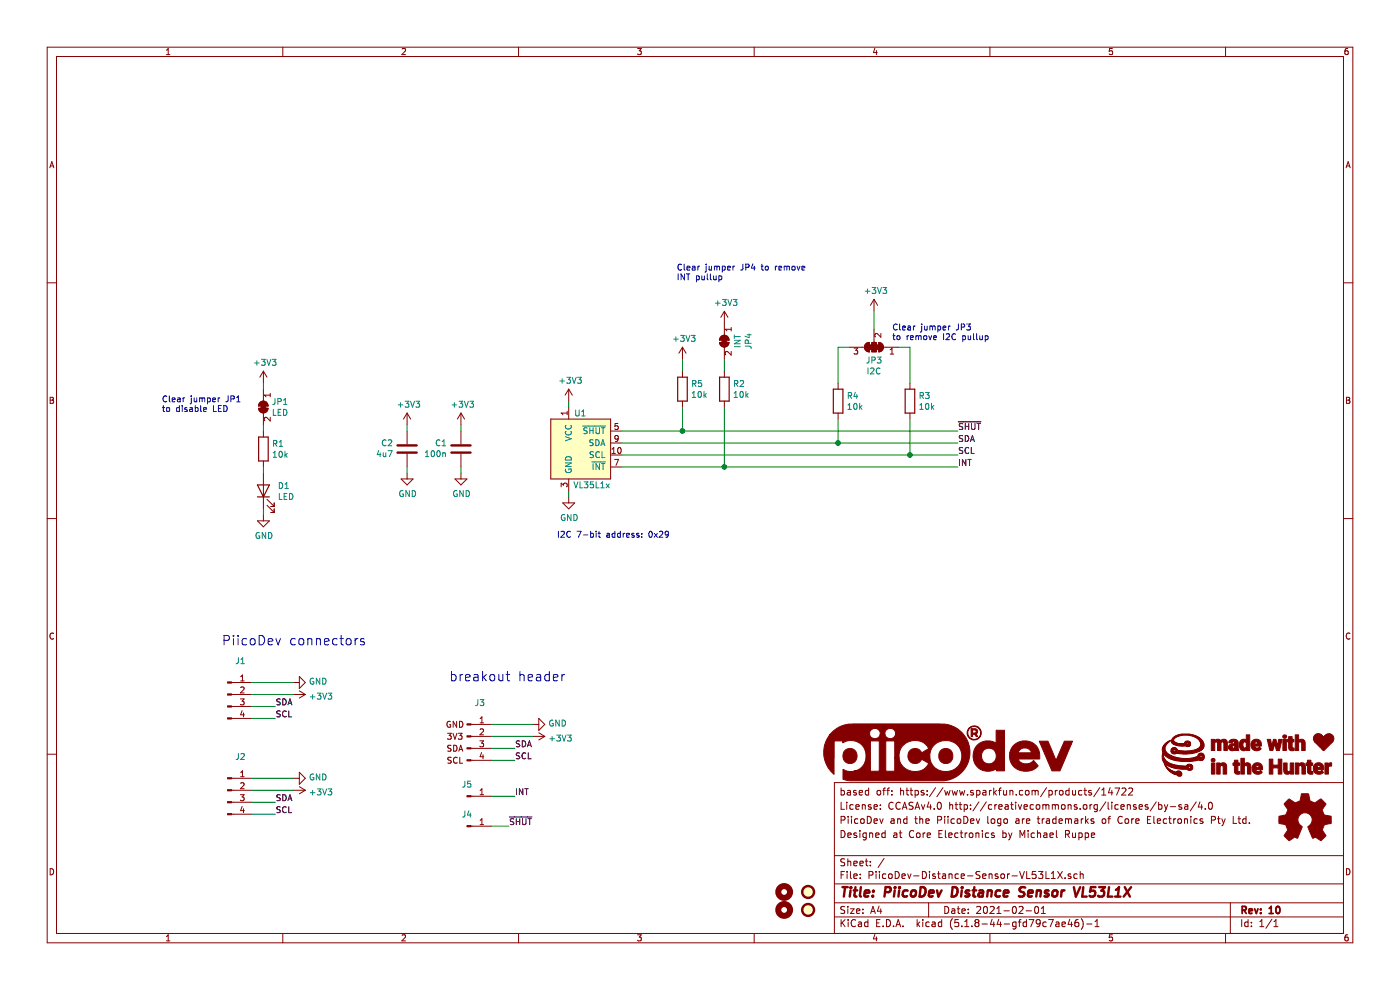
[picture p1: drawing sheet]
EESchema Schematic File Version 4
EELAYER 30 0
EELAYER END
$Descr A4 11693 8268
encoding utf-8
Sheet 1 1
Title "PiicoDev Distance Sensor VL53L1X"
Date "2021-02-01"
Rev "10"
Comp ""
Comment1 "Designed at Core Electronics by Michael Ruppe"
Comment2 "PiicoDev and the PiicoDev logo are trademarks of Core Electronics Pty Ltd."
Comment3 "License: CCASAv4.0 http://creativecommons.org/licenses/by-sa/4.0"
Comment4 "based off: https://www.sparkfun.com/products/14722"
$EndDescr
$Comp
L Device:R R3
U 1 1
P 7600 3350
F 0 "R3" H 7670 3396 50  0000 L CNN
F 1 "10k" H 7670 3305 50  0000 L CNN
F 2 "Resistor_SMD:R_0402_1005Metric" V 7530 3350 50  0001 C CNN
F 3 "~" H 7600 3350 50  0001 C CNN
	1    7600 3350
	1    0    0    -1  
$EndComp
$Comp
L Jumper:SolderJumper_3_Bridged123 JP3
U 1 1
P 7300 2900
F 0 "JP3" H 7300 3013 50  0000 C CNN
F 1 "I2C" H 7300 3104 50  0000 C CNN
F 2 "CoreElectronics_Components:SolderJumper-3_P1.3mm_Closed_RoundedPad1.0x1.5mm_NumberLabels" H 7300 2900 50  0001 C CNN
F 3 "~" H 7300 2900 50  0001 C CNN
	1    7300 2900
	-1   0    0    1   
$EndComp
Wire Wire Line
	7600 3200 7600 2900
Wire Wire Line
	7600 2900 7500 2900
$Comp
L Device:R R4
U 1 1
P 7000 3350
F 0 "R4" H 7070 3396 50  0000 L CNN
F 1 "10k" H 7070 3305 50  0000 L CNN
F 2 "Resistor_SMD:R_0402_1005Metric" V 6930 3350 50  0001 C CNN
F 3 "~" H 7000 3350 50  0001 C CNN
	1    7000 3350
	1    0    0    -1  
$EndComp
Wire Wire Line
	7000 3200 7000 2900
Wire Wire Line
	7000 2900 7100 2900
Wire Wire Line
	7000 3500 7000 3700
$Comp
L power:+3V3 #PWR?
U 1 1
P 7300 2600
F 0 "#PWR?" H 7300 2450 50  0001 C CNN
F 1 "+3V3" H 7315 2773 50  0000 C CNN
F 2 "" H 7300 2600 50  0001 C CNN
F 3 "" H 7300 2600 50  0001 C CNN
	1    7300 2600
	1    0    0    -1  
$EndComp
Wire Wire Line
	7300 2600 7300 2750
$Comp
L power:GND #PWR?
U 1 1
P 4750 4150
F 0 "#PWR?" H 4750 3900 50  0001 C CNN
F 1 "GND" H 4755 3977 50  0000 C CNN
F 2 "" H 4750 4150 50  0001 C CNN
F 3 "" H 4750 4150 50  0001 C CNN
	1    4750 4150
	1    0    0    -1  
$EndComp
Wire Wire Line
	4750 4150 4750 4100
$Comp
L power:+3V3 #PWR?
U 1 1
P 4750 3350
F 0 "#PWR?" H 4750 3200 50  0001 C CNN
F 1 "+3V3" H 4765 3523 50  0000 C CNN
F 2 "" H 4750 3350 50  0001 C CNN
F 3 "" H 4750 3350 50  0001 C CNN
	1    4750 3350
	1    0    0    -1  
$EndComp
Wire Wire Line
	4750 3400 4750 3350
$Comp
L Device:LED D1
U 1 1
P 2200 4100
F 0 "D1" V 2239 3982 50  0000 R CNN
F 1 "LED" V 2148 3982 50  0000 R CNN
F 2 "LED_SMD:LED_0603_1608Metric" H 2200 4100 50  0001 C CNN
F 3 "~" H 2200 4100 50  0001 C CNN
	1    2200 4100
	0    -1   -1   0   
$EndComp
$Comp
L power:GND #PWR?
U 1 1
P 2200 4300
F 0 "#PWR?" H 2200 4050 50  0001 C CNN
F 1 "GND" H 2205 4127 50  0000 C CNN
F 2 "" H 2200 4300 50  0001 C CNN
F 3 "" H 2200 4300 50  0001 C CNN
	1    2200 4300
	1    0    0    -1  
$EndComp
Wire Wire Line
	2200 4300 2200 4250
$Comp
L power:+3V3 #PWR?
U 1 1
P 2200 3200
F 0 "#PWR?" H 2200 3050 50  0001 C CNN
F 1 "+3V3" H 2215 3373 50  0000 C CNN
F 2 "" H 2200 3200 50  0001 C CNN
F 3 "" H 2200 3200 50  0001 C CNN
	1    2200 3200
	1    0    0    -1  
$EndComp
$Comp
L Jumper:SolderJumper_2_Bridged JP1
U 1 1
P 2200 3400
F 0 "JP1" V 2154 3468 50  0000 L CNN
F 1 "LED" V 2245 3468 50  0000 L CNN
F 2 "Jumper:SolderJumper-2_P1.3mm_Bridged_RoundedPad1.0x1.5mm" H 2200 3400 50  0001 C CNN
F 3 "~" H 2200 3400 50  0001 C CNN
	1    2200 3400
	0    1    1    0   
$EndComp
Wire Wire Line
	2200 3250 2200 3200
$Comp
L Device:R R1
U 1 1
P 2200 3750
F 0 "R1" H 2270 3796 50  0000 L CNN
F 1 "10k" H 2270 3705 50  0000 L CNN
F 2 "Resistor_SMD:R_0402_1005Metric" V 2130 3750 50  0001 C CNN
F 3 "~" H 2200 3750 50  0001 C CNN
	1    2200 3750
	1    0    0    -1  
$EndComp
Wire Wire Line
	2200 3600 2200 3550
Wire Wire Line
	2200 3950 2200 3900
Text Notes 1350 3450 0    50   ~ 0
Clear jumper JP1\nto disable LED
Text Notes 7450 2850 0    50   ~ 0
Clear jumper JP3\nto remove I2C pullup
$Comp
L Device:C C1
U 1 1
P 3850 3750
F 0 "C1" H 3735 3704 50  0000 R CNN
F 1 "100n" H 3735 3795 50  0000 R CNN
F 2 "Capacitor_SMD:C_0402_1005Metric" H 3888 3600 50  0001 C CNN
F 3 "~" H 3850 3750 50  0001 C CNN
	1    3850 3750
	1    0    0    1   
$EndComp
$Comp
L power:GND #PWR?
U 1 1
P 3850 3950
F 0 "#PWR?" H 3850 3700 50  0001 C CNN
F 1 "GND" H 3855 3777 50  0000 C CNN
F 2 "" H 3850 3950 50  0001 C CNN
F 3 "" H 3850 3950 50  0001 C CNN
	1    3850 3950
	1    0    0    -1  
$EndComp
$Comp
L power:+3V3 #PWR?
U 1 1
P 3850 3550
F 0 "#PWR?" H 3850 3400 50  0001 C CNN
F 1 "+3V3" H 3865 3723 50  0000 C CNN
F 2 "" H 3850 3550 50  0001 C CNN
F 3 "" H 3850 3550 50  0001 C CNN
	1    3850 3550
	1    0    0    -1  
$EndComp
$Comp
L Connector:Conn_01x04_Male J1
U 1 1
P 1900 5800
F 0 "J1" H 2008 6081 50  0000 C CNN
F 1 " " H 2008 5990 50  0000 C CNN
F 2 "Connector_JST:JST_SH_SM04B-SRSS-TB_1x04-1MP_P1.00mm_Horizontal" H 1900 5800 50  0001 C CNN
F 3 "~" H 1900 5800 50  0001 C CNN
	1    1900 5800
	1    0    0    -1  
$EndComp
Text Label 2300 6000 0    50   ~ 0
SCL
Wire Wire Line
	2300 6000 2100 6000
Text Label 2300 5900 0    50   ~ 0
SDA
Wire Wire Line
	2300 5900 2100 5900
$Comp
L power:+3V3 #PWR?
U 1 1
P 2450 5800
F 0 "#PWR?" H 2450 5650 50  0001 C CNN
F 1 "+3V3" V 2465 5928 50  0000 L CNN
F 2 "" H 2450 5800 50  0001 C CNN
F 3 "" H 2450 5800 50  0001 C CNN
	1    2450 5800
	0    1    1    0   
$EndComp
$Comp
L power:GND #PWR?
U 1 1
P 2450 5700
F 0 "#PWR?" H 2450 5450 50  0001 C CNN
F 1 "GND" V 2455 5572 50  0000 R CNN
F 2 "" H 2450 5700 50  0001 C CNN
F 3 "" H 2450 5700 50  0001 C CNN
	1    2450 5700
	0    -1   -1   0   
$EndComp
Wire Wire Line
	2450 5700 2100 5700
Wire Wire Line
	2100 5800 2450 5800
$Comp
L Connector:Conn_01x04_Male J2
U 1 1
P 1900 6600
F 0 "J2" H 2008 6881 50  0000 C CNN
F 1 " " H 2008 6790 50  0000 C CNN
F 2 "Connector_JST:JST_SH_SM04B-SRSS-TB_1x04-1MP_P1.00mm_Horizontal" H 1900 6600 50  0001 C CNN
F 3 "~" H 1900 6600 50  0001 C CNN
	1    1900 6600
	1    0    0    -1  
$EndComp
Text Label 2300 6800 0    50   ~ 0
SCL
Wire Wire Line
	2300 6800 2100 6800
Text Label 2300 6700 0    50   ~ 0
SDA
Wire Wire Line
	2300 6700 2100 6700
$Comp
L power:+3V3 #PWR?
U 1 1
P 2450 6600
F 0 "#PWR?" H 2450 6450 50  0001 C CNN
F 1 "+3V3" V 2465 6728 50  0000 L CNN
F 2 "" H 2450 6600 50  0001 C CNN
F 3 "" H 2450 6600 50  0001 C CNN
	1    2450 6600
	0    1    1    0   
$EndComp
$Comp
L power:GND #PWR?
U 1 1
P 2450 6500
F 0 "#PWR?" H 2450 6250 50  0001 C CNN
F 1 "GND" V 2455 6372 50  0000 R CNN
F 2 "" H 2450 6500 50  0001 C CNN
F 3 "" H 2450 6500 50  0001 C CNN
	1    2450 6500
	0    -1   -1   0   
$EndComp
Wire Wire Line
	2450 6500 2100 6500
Wire Wire Line
	2100 6600 2450 6600
$Comp
L CoreElectronics_Components:Conn_PiicoDev_header_01x04_Male J3
U 1 1
P 3900 6250
F 0 "J3" H 4008 6631 50  0000 C CNN
F 1 " " H 4008 6540 50  0000 C CNN
F 2 "CoreElectronics_Components:PiicoDev_header_4pin" H 3900 6250 50  0001 C CNN
F 3 "~" H 3900 6250 50  0001 C CNN
	1    3900 6250
	1    0    0    -1  
$EndComp
Text Label 4300 6350 0    50   ~ 0
SCL
Wire Wire Line
	4300 6350 4100 6350
Text Label 4300 6250 0    50   ~ 0
SDA
Wire Wire Line
	4300 6250 4100 6250
$Comp
L power:+3V3 #PWR?
U 1 1
P 4450 6150
F 0 "#PWR?" H 4450 6000 50  0001 C CNN
F 1 "+3V3" V 4465 6278 50  0000 L CNN
F 2 "" H 4450 6150 50  0001 C CNN
F 3 "" H 4450 6150 50  0001 C CNN
	1    4450 6150
	0    1    1    0   
$EndComp
$Comp
L power:GND #PWR?
U 1 1
P 4450 6050
F 0 "#PWR?" H 4450 5800 50  0001 C CNN
F 1 "GND" V 4455 5922 50  0000 R CNN
F 2 "" H 4450 6050 50  0001 C CNN
F 3 "" H 4450 6050 50  0001 C CNN
	1    4450 6050
	0    -1   -1   0   
$EndComp
Wire Wire Line
	4450 6050 4100 6050
Wire Wire Line
	4100 6150 4450 6150
Text Label 4300 6650 0    50   ~ 0
INT
Wire Wire Line
	4300 6650 4100 6650
$Comp
L Mechanical:MountingHole H4
U 1 1
P 6550 7600
F 0 "H4" H 6650 7646 50  0001 L CNN
F 1 "MountingHole" H 6650 7555 50  0001 L CNN
F 2 "MountingHole:MountingHole_2.7mm_M2.5" H 6550 7600 50  0001 C CNN
F 3 "~" H 6550 7600 50  0001 C CNN
	1    6550 7600
	1    0    0    -1  
$EndComp
$Comp
L Mechanical:MountingHole H1
U 1 1
P 6550 7450
F 0 "H1" H 6650 7496 50  0001 L CNN
F 1 "MountingHole" H 6650 7405 50  0001 L CNN
F 2 "MountingHole:MountingHole_2.7mm_M2.5" H 6550 7450 50  0001 C CNN
F 3 "~" H 6550 7450 50  0001 C CNN
	1    6550 7450
	1    0    0    -1  
$EndComp
$Comp
L Mechanical:Fiducial FID2
U 1 1
P 6750 7600
F 0 "FID2" H 6835 7646 50  0001 L CNN
F 1 "Fiducial" H 6835 7555 50  0001 L CNN
F 2 "Fiducial:Fiducial_1mm_Mask2mm" H 6750 7600 50  0001 C CNN
F 3 "~" H 6750 7600 50  0001 C CNN
	1    6750 7600
	1    0    0    -1  
$EndComp
$Comp
L Mechanical:Fiducial FID1
U 1 1
P 6750 7450
F 0 "FID1" H 6835 7496 50  0001 L CNN
F 1 "Fiducial" H 6835 7405 50  0001 L CNN
F 2 "Fiducial:Fiducial_1mm_Mask2mm" H 6750 7450 50  0001 C CNN
F 3 "~" H 6750 7450 50  0001 C CNN
	1    6750 7450
	1    0    0    -1  
$EndComp
$Comp
L CoreElectronics_Artwork:LOGO_CoreElectronics_made-with-love G1
U 1 1
P 10450 6300
F 0 "G1" H 10450 6094 60  0001 C CNN
F 1 "LOGO_CoreElectronics_made-with-love" H 10450 6506 60  0001 C CNN
F 2 "PiicoDev_Artwork:piicodev_logo_14.2x3.4mm" H 10450 6300 50  0001 C CNN
F 3 "" H 10450 6300 50  0001 C CNN
	1    10450 6300
	1    0    0    -1  
$EndComp
$Comp
L CoreElectronics_Artwork:LOGO_PiicoDev G2
U 1 1
P 8000 6300
F 0 "G2" H 8000 6250 60  0001 C CNN
F 1 "LOGO_piico" H 8000 6350 60  0001 C CNN
F 2 "Piico_Artwork:piicodev_logo_14.2x3.4mm" H 8000 6300 50  0001 C CNN
F 3 "" H 8000 6300 50  0001 C CNN
	1    8000 6300
	1    0    0    -1  
$EndComp
$Comp
L Graphic:Logo_Open_Hardware_Small LOGO1
U 1 1
P 10900 6850
F 0 "LOGO1" H 10900 7125 50  0001 C CNN
F 1 "Logo_Open_Hardware_Small" H 10900 6625 50  0001 C CNN
F 2 "CoreElectronics_Logos:oshw" H 10900 6850 50  0001 C CNN
F 3 "~" H 10900 6850 50  0001 C CNN
	1    10900 6850
	1    0    0    -1  
$EndComp
Text Notes 1850 5400 0    79   ~ 0
PiicoDev connectors
Text Notes 3750 5700 0    79   ~ 0
breakout header
Text Label 8000 3800 0    50   ~ 0
SCL
Text Label 8000 3700 0    50   ~ 0
SDA
$Comp
L Jumper:SolderJumper_2_Bridged JP4
U 1 1
P 6050 2850
F 0 "JP4" H 6050 3055 50  0000 C CNN
F 1 "INT" H 6050 2964 50  0000 C CNN
F 2 "Jumper:SolderJumper-2_P1.3mm_Bridged_RoundedPad1.0x1.5mm" H 6050 2850 50  0001 C CNN
F 3 "~" H 6050 2850 50  0001 C CNN
	1    6050 2850
	0    1    1    0   
$EndComp
$Comp
L Device:R R2
U 1 1
P 6050 3250
F 0 "R2" H 6120 3296 50  0000 L CNN
F 1 "10k" H 6120 3205 50  0000 L CNN
F 2 "Resistor_SMD:R_0402_1005Metric" V 5980 3250 50  0001 C CNN
F 3 "~" H 6050 3250 50  0001 C CNN
	1    6050 3250
	1    0    0    -1  
$EndComp
Text Label 8000 3900 0    50   ~ 0
INT
$Comp
L power:+3V3 #PWR?
U 1 1
P 6050 2700
F 0 "#PWR?" H 6050 2550 50  0001 C CNN
F 1 "+3V3" H 6065 2873 50  0000 C CNN
F 2 "" H 6050 2700 50  0001 C CNN
F 3 "" H 6050 2700 50  0001 C CNN
	1    6050 2700
	1    0    0    -1  
$EndComp
$Comp
L CoreElectronics_Components:VL35L1x U1
U 1 1
P 4850 3750
F 0 "U1" H 4900 4050 50  0000 R CNN
F 1 "VL35L1x" H 5100 3450 50  0000 R CNN
F 2 "OptoDevice:ST_VL53L1X" H 4650 3900 50  0001 C CNN
F 3 "" H 4650 3900 50  0001 C CNN
	1    4850 3750
	1    0    0    -1  
$EndComp
$Comp
L Device:C C2
U 1 1
P 3400 3750
F 0 "C2" H 3285 3704 50  0000 R CNN
F 1 "4u7" H 3285 3795 50  0000 R CNN
F 2 "Capacitor_SMD:C_0402_1005Metric" H 3438 3600 50  0001 C CNN
F 3 "~" H 3400 3750 50  0001 C CNN
	1    3400 3750
	1    0    0    1   
$EndComp
Wire Wire Line
	6050 3100 6050 3000
Wire Wire Line
	5200 3900 6050 3900
Wire Wire Line
	6050 3400 6050 3900
Connection ~ 6050 3900
$Comp
L Device:R R5
U 1 1
P 5700 3250
F 0 "R5" H 5770 3296 50  0000 L CNN
F 1 "10k" H 5770 3205 50  0000 L CNN
F 2 "Resistor_SMD:R_0402_1005Metric" V 5630 3250 50  0001 C CNN
F 3 "~" H 5700 3250 50  0001 C CNN
	1    5700 3250
	1    0    0    -1  
$EndComp
$Comp
L power:+3V3 #PWR?
U 1 1
P 5700 3000
F 0 "#PWR?" H 5700 2850 50  0001 C CNN
F 1 "+3V3" H 5715 3173 50  0000 C CNN
F 2 "" H 5700 3000 50  0001 C CNN
F 3 "" H 5700 3000 50  0001 C CNN
	1    5700 3000
	1    0    0    -1  
$EndComp
Wire Wire Line
	5700 3100 5700 3000
Wire Wire Line
	5200 3600 5700 3600
Wire Wire Line
	5700 3600 5700 3400
Wire Wire Line
	3850 3900 3850 3950
Wire Wire Line
	3850 3550 3850 3600
$Comp
L power:GND #PWR?
U 1 1
P 3400 3950
F 0 "#PWR?" H 3400 3700 50  0001 C CNN
F 1 "GND" H 3405 3777 50  0000 C CNN
F 2 "" H 3400 3950 50  0001 C CNN
F 3 "" H 3400 3950 50  0001 C CNN
	1    3400 3950
	1    0    0    -1  
$EndComp
Wire Wire Line
	3400 3950 3400 3900
$Comp
L power:+3V3 #PWR?
U 1 1
P 3400 3550
F 0 "#PWR?" H 3400 3400 50  0001 C CNN
F 1 "+3V3" H 3415 3723 50  0000 C CNN
F 2 "" H 3400 3550 50  0001 C CNN
F 3 "" H 3400 3550 50  0001 C CNN
	1    3400 3550
	1    0    0    -1  
$EndComp
Wire Wire Line
	3400 3550 3400 3600
Text Notes 4650 4500 0    50   ~ 0
I2C 7-bit address: 0x29
Wire Wire Line
	5200 3700 7000 3700
Wire Wire Line
	7600 3500 7600 3800
Wire Wire Line
	5200 3800 7600 3800
Wire Wire Line
	6050 3900 8000 3900
Wire Wire Line
	8000 3800 7600 3800
Connection ~ 7600 3800
Wire Wire Line
	7000 3700 8000 3700
Connection ~ 7000 3700
$Comp
L Connector:Conn_01x01_Male J4
U 1 1
P 3900 6900
F 0 "J4" H 3900 7000 50  0000 C CNN
F 1 " " H 4008 6990 50  0000 C CNN
F 2 "Connector_PinHeader_2.54mm:PinHeader_1x01_P2.54mm_Vertical" H 3900 6900 50  0001 C CNN
F 3 "~" H 3900 6900 50  0001 C CNN
	1    3900 6900
	1    0    0    -1  
$EndComp
Text Label 8000 3600 0    50   ~ 0
~SHUT
Wire Wire Line
	8000 3600 5700 3600
Connection ~ 5700 3600
Text Label 4250 6900 0    50   ~ 0
~SHUT
Wire Wire Line
	4100 6900 4250 6900
Text Notes 5650 2350 0    50   ~ 0
Clear jumper JP4 to remove\nINT pullup
$Comp
L Connector:Conn_01x01_Male J5
U 1 1
P 3900 6650
F 0 "J5" H 3900 6750 50  0000 C CNN
F 1 " " H 4008 6740 50  0000 C CNN
F 2 "CoreElectronics_Components:PiicoDev_header_1pin_INT_uninverted" H 3900 6650 50  0001 C CNN
F 3 "~" H 3900 6650 50  0001 C CNN
	1    3900 6650
	1    0    0    -1  
$EndComp
$EndSCHEMATC
